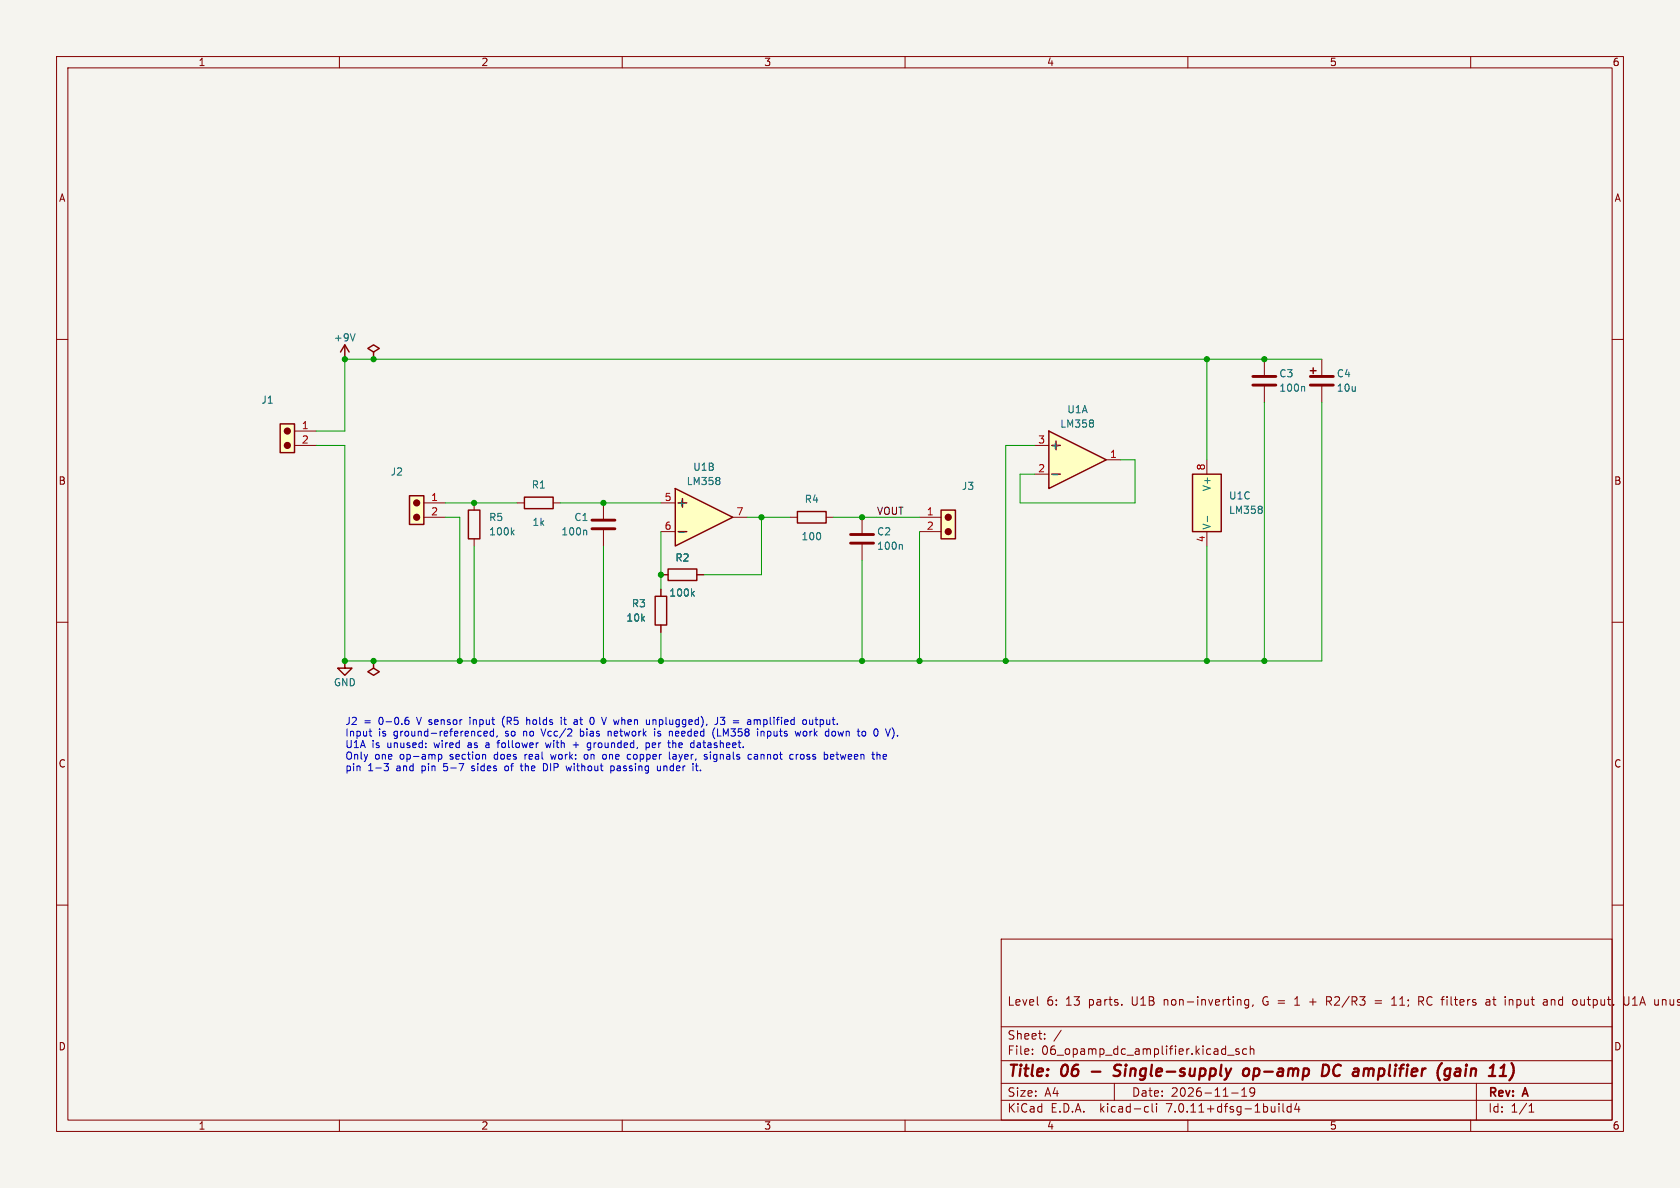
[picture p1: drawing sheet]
(kicad_sch
 (version 20260306)
 (generator "eeschema")
 (generator_version "10.0")
 (paper "A4")
 (title_block
  (title "06 - Single-supply op-amp DC amplifier (gain 11)")
  (date "2026-11-19")
  (rev "A")
  (comment 1 "Level 6: 13 parts. U1B non-inverting, G = 1 + R2/R3 = 11; RC filters at input and output. U1A unused (grounded follower)"))
 (lib_symbols
  (symbol "Basic:Conn_01x02_PinsLeft"
   (pin_names
    (offset 1.016) (hide yes)) (exclude_from_sim no) (in_bom yes) (on_board yes)
   (in_pos_files yes)
   (duplicate_pin_numbers_are_jumpers no)
   (property "Reference" "J" (at 0 0 0) (show_name no) (do_not_autoplace no) (effects (font (size 1.27 1.27))))
   (property "Value" "Conn_01x02_PinsLeft" (at 0 -2.54 0) (show_name no) (do_not_autoplace no) (effects (font (size 1.27 1.27))))
   (property "Footprint" "Connector_PinHeader_2.54mm:PinHeader_1x02_P2.54mm_Vertical" (at 0 0 0) (show_name no) (do_not_autoplace no) (hide yes) (effects (font (size 1.27 1.27))))
   (property "Datasheet" "" (at 0 0 0) (show_name no) (do_not_autoplace no) (hide yes) (effects (font (size 1.27 1.27))))
   (property "Description" "2-pin screw-terminal / header connector" (at 0 0 0) (show_name no) (do_not_autoplace no) (hide yes) (effects (font (size 1.27 1.27))))
   (symbol "Conn_01x02_PinsLeft_0_1"
    (rectangle (start -1.27 -3.81) (end 1.27 1.27) (stroke (width 0.254) (type default)) (fill (type background)))
    (circle (center 0 0) (radius 0.508) (stroke (width 0.254) (type default)) (fill (type outline)))
    (circle (center 0 -2.54) (radius 0.508) (stroke (width 0.254) (type default)) (fill (type outline))))
   (symbol "Conn_01x02_PinsLeft_1_1"
    (pin passive line (at -5.08 0 0) (length 3.81) (name "Pin_1" (effects (font (size 1.27 1.27)))) (number "1" (effects (font (size 1.27 1.27)))))
    (pin passive line (at -5.08 -2.54 0) (length 3.81) (name "Pin_2" (effects (font (size 1.27 1.27)))) (number "2" (effects (font (size 1.27 1.27))))))
   (embedded_fonts no))
  (symbol "Basic:Conn_01x02_PinsRight"
   (pin_names
    (offset 1.016) (hide yes)) (exclude_from_sim no) (in_bom yes) (on_board yes)
   (in_pos_files yes)
   (duplicate_pin_numbers_are_jumpers no)
   (property "Reference" "J" (at 0 0 0) (show_name no) (do_not_autoplace no) (effects (font (size 1.27 1.27))))
   (property "Value" "Conn_01x02_PinsRight" (at 0 -2.54 0) (show_name no) (do_not_autoplace no) (effects (font (size 1.27 1.27))))
   (property "Footprint" "Connector_PinHeader_2.54mm:PinHeader_1x02_P2.54mm_Vertical" (at 0 0 0) (show_name no) (do_not_autoplace no) (hide yes) (effects (font (size 1.27 1.27))))
   (property "Datasheet" "" (at 0 0 0) (show_name no) (do_not_autoplace no) (hide yes) (effects (font (size 1.27 1.27))))
   (property "Description" "2-pin screw-terminal / header connector" (at 0 0 0) (show_name no) (do_not_autoplace no) (hide yes) (effects (font (size 1.27 1.27))))
   (symbol "Conn_01x02_PinsRight_0_1"
    (rectangle (start -1.27 -3.81) (end 1.27 1.27) (stroke (width 0.254) (type default)) (fill (type background)))
    (circle (center 0 0) (radius 0.508) (stroke (width 0.254) (type default)) (fill (type outline)))
    (circle (center 0 -2.54) (radius 0.508) (stroke (width 0.254) (type default)) (fill (type outline))))
   (symbol "Conn_01x02_PinsRight_1_1"
    (pin passive line (at 5.08 0 180) (length 3.81) (name "Pin_1" (effects (font (size 1.27 1.27)))) (number "1" (effects (font (size 1.27 1.27)))))
    (pin passive line (at 5.08 -2.54 180) (length 3.81) (name "Pin_2" (effects (font (size 1.27 1.27)))) (number "2" (effects (font (size 1.27 1.27))))))
   (embedded_fonts no))
  (symbol "Basic:LM358"
   (pin_names
    (offset 0.254)) (exclude_from_sim no) (in_bom yes) (on_board yes)
   (in_pos_files yes)
   (duplicate_pin_numbers_are_jumpers no)
   (property "Reference" "U" (at 0 0 0) (show_name no) (do_not_autoplace no) (effects (font (size 1.27 1.27))))
   (property "Value" "LM358" (at 0 -2.54 0) (show_name no) (do_not_autoplace no) (effects (font (size 1.27 1.27))))
   (property "Footprint" "Package_DIP:DIP-8_W7.62mm" (at 0 0 0) (show_name no) (do_not_autoplace no) (hide yes) (effects (font (size 1.27 1.27))))
   (property "Datasheet" "" (at 0 0 0) (show_name no) (do_not_autoplace no) (hide yes) (effects (font (size 1.27 1.27))))
   (property "Description" "Dual single-supply op-amp, DIP-8" (at 0 0 0) (show_name no) (do_not_autoplace no) (hide yes) (effects (font (size 1.27 1.27))))
   (symbol "LM358_1_1"
    (polyline (pts (xy -5.08 5.08) (xy -5.08 -5.08) (xy 5.08 0) (xy -5.08 5.08)) (stroke (width 0.254) (type default)) (fill (type background)))
    (polyline (pts (xy -4.572 2.54) (xy -3.048 2.54)) (stroke (width 0.254) (type default)) (fill (type none)))
    (polyline (pts (xy -4.572 -2.54) (xy -3.048 -2.54)) (stroke (width 0.254) (type default)) (fill (type none)))
    (polyline (pts (xy -3.81 1.778) (xy -3.81 3.302)) (stroke (width 0.254) (type default)) (fill (type none)))
    (pin output line (at 7.62 0 180) (length 2.54) (name "" (effects (font (size 1.27 1.27)))) (number "1" (effects (font (size 1.27 1.27)))))
    (pin input line (at -7.62 -2.54 0) (length 2.54) (name "-" (effects (font (size 1.27 1.27)))) (number "2" (effects (font (size 1.27 1.27)))))
    (pin input line (at -7.62 2.54 0) (length 2.54) (name "+" (effects (font (size 1.27 1.27)))) (number "3" (effects (font (size 1.27 1.27))))))
   (symbol "LM358_2_1"
    (polyline (pts (xy -5.08 5.08) (xy -5.08 -5.08) (xy 5.08 0) (xy -5.08 5.08)) (stroke (width 0.254) (type default)) (fill (type background)))
    (polyline (pts (xy -4.572 2.54) (xy -3.048 2.54)) (stroke (width 0.254) (type default)) (fill (type none)))
    (polyline (pts (xy -4.572 -2.54) (xy -3.048 -2.54)) (stroke (width 0.254) (type default)) (fill (type none)))
    (polyline (pts (xy -3.81 1.778) (xy -3.81 3.302)) (stroke (width 0.254) (type default)) (fill (type none)))
    (pin input line (at -7.62 2.54 0) (length 2.54) (name "+" (effects (font (size 1.27 1.27)))) (number "5" (effects (font (size 1.27 1.27)))))
    (pin input line (at -7.62 -2.54 0) (length 2.54) (name "-" (effects (font (size 1.27 1.27)))) (number "6" (effects (font (size 1.27 1.27)))))
    (pin output line (at 7.62 0 180) (length 2.54) (name "" (effects (font (size 1.27 1.27)))) (number "7" (effects (font (size 1.27 1.27))))))
   (symbol "LM358_3_1"
    (rectangle (start -2.54 -5.08) (end 2.54 5.08) (stroke (width 0.254) (type default)) (fill (type background)))
    (pin power_in line (at 0 -7.62 90) (length 2.54) (name "V-" (effects (font (size 1.27 1.27)))) (number "4" (effects (font (size 1.27 1.27)))))
    (pin power_in line (at 0 7.62 270) (length 2.54) (name "V+" (effects (font (size 1.27 1.27)))) (number "8" (effects (font (size 1.27 1.27))))))
   (embedded_fonts no))
  (symbol "Device:C"
   (pin_numbers (hide yes))
   (pin_names
    (offset 0.254) (hide yes)) (exclude_from_sim no) (in_bom yes) (on_board yes)
   (in_pos_files yes)
   (duplicate_pin_numbers_are_jumpers no)
   (property "Reference" "C" (at 0 0 0) (show_name no) (do_not_autoplace no) (effects (font (size 1.27 1.27))))
   (property "Value" "C" (at 0 -2.54 0) (show_name no) (do_not_autoplace no) (effects (font (size 1.27 1.27))))
   (property "Footprint" "Capacitor_THT:C_Disc_D5.0mm_W2.5mm_P5.00mm" (at 0 0 0) (show_name no) (do_not_autoplace no) (hide yes) (effects (font (size 1.27 1.27))))
   (property "Datasheet" "" (at 0 0 0) (show_name no) (do_not_autoplace no) (hide yes) (effects (font (size 1.27 1.27))))
   (property "Description" "Unpolarized capacitor" (at 0 0 0) (show_name no) (do_not_autoplace no) (hide yes) (effects (font (size 1.27 1.27))))
   (symbol "C_0_1"
    (polyline (pts (xy -2.032 0.762) (xy 2.032 0.762)) (stroke (width 0.508) (type default)) (fill (type none)))
    (polyline (pts (xy -2.032 -0.762) (xy 2.032 -0.762)) (stroke (width 0.508) (type default)) (fill (type none))))
   (symbol "C_1_1"
    (pin passive line (at 0 3.81 270) (length 3.048) (name "" (effects (font (size 1.27 1.27)))) (number "1" (effects (font (size 1.27 1.27)))))
    (pin passive line (at 0 -3.81 90) (length 3.048) (name "" (effects (font (size 1.27 1.27)))) (number "2" (effects (font (size 1.27 1.27))))))
   (embedded_fonts no))
  (symbol "Device:CP"
   (pin_numbers (hide yes))
   (pin_names
    (offset 0.254) (hide yes)) (exclude_from_sim no) (in_bom yes) (on_board yes)
   (in_pos_files yes)
   (duplicate_pin_numbers_are_jumpers no)
   (property "Reference" "C" (at 0 0 0) (show_name no) (do_not_autoplace no) (effects (font (size 1.27 1.27))))
   (property "Value" "CP" (at 0 -2.54 0) (show_name no) (do_not_autoplace no) (effects (font (size 1.27 1.27))))
   (property "Footprint" "Capacitor_THT:CP_Radial_D5.0mm_P2.00mm" (at 0 0 0) (show_name no) (do_not_autoplace no) (hide yes) (effects (font (size 1.27 1.27))))
   (property "Datasheet" "" (at 0 0 0) (show_name no) (do_not_autoplace no) (hide yes) (effects (font (size 1.27 1.27))))
   (property "Description" "Polarized capacitor" (at 0 0 0) (show_name no) (do_not_autoplace no) (hide yes) (effects (font (size 1.27 1.27))))
   (symbol "CP_0_1"
    (polyline (pts (xy -2.032 1.778) (xy -1.016 1.778)) (stroke (width 0.254) (type default)) (fill (type none)))
    (polyline (pts (xy -2.032 0.762) (xy 2.032 0.762)) (stroke (width 0.508) (type default)) (fill (type none)))
    (polyline (pts (xy -2.032 -0.762) (xy 2.032 -0.762)) (stroke (width 0.508) (type default)) (fill (type none)))
    (polyline (pts (xy -1.524 1.27) (xy -1.524 2.286)) (stroke (width 0.254) (type default)) (fill (type none))))
   (symbol "CP_1_1"
    (pin passive line (at 0 3.81 270) (length 3.048) (name "+" (effects (font (size 1.27 1.27)))) (number "1" (effects (font (size 1.27 1.27)))))
    (pin passive line (at 0 -3.81 90) (length 3.048) (name "-" (effects (font (size 1.27 1.27)))) (number "2" (effects (font (size 1.27 1.27))))))
   (embedded_fonts no))
  (symbol "Device:R"
   (pin_numbers (hide yes))
   (pin_names
    (offset 0)) (exclude_from_sim no) (in_bom yes) (on_board yes)
   (in_pos_files yes)
   (duplicate_pin_numbers_are_jumpers no)
   (property "Reference" "R" (at 0 0 0) (show_name no) (do_not_autoplace no) (effects (font (size 1.27 1.27))))
   (property "Value" "R" (at 0 -2.54 0) (show_name no) (do_not_autoplace no) (effects (font (size 1.27 1.27))))
   (property "Footprint" "Resistor_THT:R_Axial_DIN0207_L6.3mm_D2.5mm_P10.16mm_Horizontal" (at 0 0 0) (show_name no) (do_not_autoplace no) (hide yes) (effects (font (size 1.27 1.27))))
   (property "Datasheet" "" (at 0 0 0) (show_name no) (do_not_autoplace no) (hide yes) (effects (font (size 1.27 1.27))))
   (property "Description" "Resistor" (at 0 0 0) (show_name no) (do_not_autoplace no) (hide yes) (effects (font (size 1.27 1.27))))
   (symbol "R_0_1"
    (rectangle (start -1.016 -2.54) (end 1.016 2.54) (stroke (width 0.254) (type default)) (fill (type none))))
   (symbol "R_1_1"
    (pin passive line (at 0 3.81 270) (length 1.27) (name "" (effects (font (size 1.27 1.27)))) (number "1" (effects (font (size 1.27 1.27)))))
    (pin passive line (at 0 -3.81 90) (length 1.27) (name "" (effects (font (size 1.27 1.27)))) (number "2" (effects (font (size 1.27 1.27))))))
   (embedded_fonts no))
  (symbol "power:+9V"
   (power global)
   (pin_numbers (hide yes))
   (pin_names
    (offset 0) (hide yes)) (exclude_from_sim no) (in_bom yes) (on_board yes)
   (in_pos_files yes)
   (duplicate_pin_numbers_are_jumpers no)
   (property "Reference" "#PWR" (at 0 0 0) (show_name no) (do_not_autoplace no) (hide yes) (effects (font (size 1.27 1.27))))
   (property "Value" "+9V" (at 0 -2.54 0) (show_name no) (do_not_autoplace no) (effects (font (size 1.27 1.27))))
   (property "Footprint" "" (at 0 0 0) (show_name no) (do_not_autoplace no) (hide yes) (effects (font (size 1.27 1.27))))
   (property "Datasheet" "" (at 0 0 0) (show_name no) (do_not_autoplace no) (hide yes) (effects (font (size 1.27 1.27))))
   (property "Description" "Power symbol: net +9V" (at 0 0 0) (show_name no) (do_not_autoplace no) (hide yes) (effects (font (size 1.27 1.27))))
   (symbol "+9V_0_1"
    (polyline (pts (xy -0.762 1.27) (xy 0 2.54) (xy 0.762 1.27)) (stroke (width 0.254) (type default)) (fill (type none)))
    (polyline (pts (xy 0 0) (xy 0 2.54)) (stroke (width 0.254) (type default)) (fill (type none))))
   (symbol "+9V_1_1"
    (pin power_in line (at 0 0 90) (length 0) (name "" (effects (font (size 1.27 1.27)))) (number "1" (effects (font (size 1.27 1.27))))))
   (embedded_fonts no))
  (symbol "power:GND"
   (power global)
   (pin_numbers (hide yes))
   (pin_names
    (offset 0) (hide yes)) (exclude_from_sim no) (in_bom yes) (on_board yes)
   (in_pos_files yes)
   (duplicate_pin_numbers_are_jumpers no)
   (property "Reference" "#PWR" (at 0 0 0) (show_name no) (do_not_autoplace no) (hide yes) (effects (font (size 1.27 1.27))))
   (property "Value" "GND" (at 0 -2.54 0) (show_name no) (do_not_autoplace no) (effects (font (size 1.27 1.27))))
   (property "Footprint" "" (at 0 0 0) (show_name no) (do_not_autoplace no) (hide yes) (effects (font (size 1.27 1.27))))
   (property "Datasheet" "" (at 0 0 0) (show_name no) (do_not_autoplace no) (hide yes) (effects (font (size 1.27 1.27))))
   (property "Description" "Power symbol: net GND" (at 0 0 0) (show_name no) (do_not_autoplace no) (hide yes) (effects (font (size 1.27 1.27))))
   (symbol "GND_0_1"
    (polyline (pts (xy 0 0) (xy 0 -1.27) (xy 1.27 -1.27) (xy 0 -2.54) (xy -1.27 -1.27) (xy 0 -1.27)) (stroke (width 0.254) (type default)) (fill (type none))))
   (symbol "GND_1_1"
    (pin power_in line (at 0 0 270) (length 0) (name "" (effects (font (size 1.27 1.27)))) (number "1" (effects (font (size 1.27 1.27))))))
   (embedded_fonts no))
  (symbol "power:PWR_FLAG"
   (power global)
   (pin_numbers (hide yes))
   (pin_names
    (offset 0) (hide yes)) (exclude_from_sim no) (in_bom yes) (on_board yes)
   (in_pos_files yes)
   (duplicate_pin_numbers_are_jumpers no)
   (property "Reference" "#FLG" (at 0 0 0) (show_name no) (do_not_autoplace no) (hide yes) (effects (font (size 1.27 1.27))))
   (property "Value" "PWR_FLAG" (at 0 -2.54 0) (show_name no) (do_not_autoplace no) (effects (font (size 1.27 1.27))))
   (property "Footprint" "" (at 0 0 0) (show_name no) (do_not_autoplace no) (hide yes) (effects (font (size 1.27 1.27))))
   (property "Datasheet" "" (at 0 0 0) (show_name no) (do_not_autoplace no) (hide yes) (effects (font (size 1.27 1.27))))
   (property "Description" "Power flag: marks a net as driven" (at 0 0 0) (show_name no) (do_not_autoplace no) (hide yes) (effects (font (size 1.27 1.27))))
   (symbol "PWR_FLAG_0_1"
    (polyline (pts (xy 0 0) (xy 0 1.27) (xy -1.016 1.905) (xy 0 2.54) (xy 1.016 1.905) (xy 0 1.27)) (stroke (width 0.254) (type default)) (fill (type none))))
   (symbol "PWR_FLAG_1_1"
    (pin power_out line (at 0 0 90) (length 0) (name "" (effects (font (size 1.27 1.27)))) (number "1" (effects (font (size 1.27 1.27))))))
   (embedded_fonts no)))
 (text "J2 = 0-0.6 V sensor input (R5 holds it at 0 V when unplugged), J3 = amplified output.\nInput is ground-referenced, so no Vcc/2 bias network is needed (LM358 inputs work down to 0 V).\nU1A is unused: wired as a follower with + grounded, per the datasheet.\nOnly one op-amp section does real work: on one copper layer, signals cannot cross between the\npin 1-3 and pin 5-7 sides of the DIP without passing under it."
  (exclude_from_sim no)
  (at 60.96 127 0)
  (effects (font (size 1.27 1.27)) (justify left top)))
 (junction
  (at 213.36 116.84)
  (diameter 0)
  (color 0 0 0 0))
 (junction
  (at 134.62 91.44)
  (diameter 0)
  (color 0 0 0 0))
 (junction
  (at 213.36 63.5)
  (diameter 0)
  (color 0 0 0 0))
 (junction
  (at 60.96 116.84)
  (diameter 0)
  (color 0 0 0 0))
 (junction
  (at 66.04 116.84)
  (diameter 0)
  (color 0 0 0 0))
 (junction
  (at 81.28 116.84)
  (diameter 0)
  (color 0 0 0 0))
 (junction
  (at 60.96 63.5)
  (diameter 0)
  (color 0 0 0 0))
 (junction
  (at 83.82 88.9)
  (diameter 0)
  (color 0 0 0 0))
 (junction
  (at 152.4 91.44)
  (diameter 0)
  (color 0 0 0 0))
 (junction
  (at 66.04 63.5)
  (diameter 0)
  (color 0 0 0 0))
 (junction
  (at 116.84 116.84)
  (diameter 0)
  (color 0 0 0 0))
 (junction
  (at 106.68 88.9)
  (diameter 0)
  (color 0 0 0 0))
 (junction
  (at 162.56 116.84)
  (diameter 0)
  (color 0 0 0 0))
 (junction
  (at 152.4 116.84)
  (diameter 0)
  (color 0 0 0 0))
 (junction
  (at 177.8 116.84)
  (diameter 0)
  (color 0 0 0 0))
 (junction
  (at 223.52 116.84)
  (diameter 0)
  (color 0 0 0 0))
 (junction
  (at 223.52 63.5)
  (diameter 0)
  (color 0 0 0 0))
 (junction
  (at 83.82 116.84)
  (diameter 0)
  (color 0 0 0 0))
 (junction
  (at 116.84 101.6)
  (diameter 0)
  (color 0 0 0 0))
 (junction
  (at 106.68 116.84)
  (diameter 0)
  (color 0 0 0 0))
 (wire
  (pts (xy 152.4 99.06) (xy 152.4 116.84))
  (stroke (width 0) (type default)))
 (wire
  (pts (xy 124.46 101.6) (xy 134.62 101.6))
  (stroke (width 0) (type default)))
 (wire
  (pts (xy 213.36 116.84) (xy 223.52 116.84))
  (stroke (width 0) (type default)))
 (wire
  (pts (xy 152.4 91.44) (xy 162.56 91.44))
  (stroke (width 0) (type default)))
 (wire
  (pts (xy 177.8 78.74) (xy 177.8 116.84))
  (stroke (width 0) (type default)))
 (wire
  (pts (xy 78.74 91.44) (xy 81.28 91.44))
  (stroke (width 0) (type default)))
 (wire
  (pts (xy 55.88 76.2) (xy 60.96 76.2))
  (stroke (width 0) (type default)))
 (wire
  (pts (xy 81.28 116.84) (xy 83.82 116.84))
  (stroke (width 0) (type default)))
 (wire
  (pts (xy 116.84 111.76) (xy 116.84 116.84))
  (stroke (width 0) (type default)))
 (wire
  (pts (xy 200.66 81.28) (xy 200.66 88.9))
  (stroke (width 0) (type default)))
 (wire
  (pts (xy 116.84 116.84) (xy 152.4 116.84))
  (stroke (width 0) (type default)))
 (wire
  (pts (xy 162.56 116.84) (xy 177.8 116.84))
  (stroke (width 0) (type default)))
 (wire
  (pts (xy 223.52 71.12) (xy 223.52 116.84))
  (stroke (width 0) (type default)))
 (wire
  (pts (xy 162.56 93.98) (xy 162.56 116.84))
  (stroke (width 0) (type default)))
 (wire
  (pts (xy 116.84 93.98) (xy 116.84 101.6))
  (stroke (width 0) (type default)))
 (wire
  (pts (xy 106.68 88.9) (xy 116.84 88.9))
  (stroke (width 0) (type default)))
 (wire
  (pts (xy 83.82 116.84) (xy 106.68 116.84))
  (stroke (width 0) (type default)))
 (wire
  (pts (xy 213.36 96.52) (xy 213.36 116.84))
  (stroke (width 0) (type default)))
 (wire
  (pts (xy 78.74 88.9) (xy 83.82 88.9))
  (stroke (width 0) (type default)))
 (wire
  (pts (xy 213.36 81.28) (xy 213.36 63.5))
  (stroke (width 0) (type default)))
 (wire
  (pts (xy 213.36 63.5) (xy 223.52 63.5))
  (stroke (width 0) (type default)))
 (wire
  (pts (xy 55.88 78.74) (xy 60.96 78.74))
  (stroke (width 0) (type default)))
 (wire
  (pts (xy 134.62 101.6) (xy 134.62 91.44))
  (stroke (width 0) (type default)))
 (wire
  (pts (xy 177.8 116.84) (xy 213.36 116.84))
  (stroke (width 0) (type default)))
 (wire
  (pts (xy 233.68 71.12) (xy 233.68 116.84))
  (stroke (width 0) (type default)))
 (wire
  (pts (xy 66.04 63.5) (xy 213.36 63.5))
  (stroke (width 0) (type default)))
 (wire
  (pts (xy 81.28 91.44) (xy 81.28 116.84))
  (stroke (width 0) (type default)))
 (wire
  (pts (xy 83.82 96.52) (xy 83.82 116.84))
  (stroke (width 0) (type default)))
 (wire
  (pts (xy 182.88 78.74) (xy 177.8 78.74))
  (stroke (width 0) (type default)))
 (wire
  (pts (xy 198.12 81.28) (xy 200.66 81.28))
  (stroke (width 0) (type default)))
 (wire
  (pts (xy 152.4 116.84) (xy 162.56 116.84))
  (stroke (width 0) (type default)))
 (wire
  (pts (xy 106.68 116.84) (xy 116.84 116.84))
  (stroke (width 0) (type default)))
 (wire
  (pts (xy 60.96 78.74) (xy 60.96 116.84))
  (stroke (width 0) (type default)))
 (wire
  (pts (xy 116.84 101.6) (xy 116.84 104.14))
  (stroke (width 0) (type default)))
 (wire
  (pts (xy 66.04 116.84) (xy 81.28 116.84))
  (stroke (width 0) (type default)))
 (wire
  (pts (xy 200.66 88.9) (xy 180.34 88.9))
  (stroke (width 0) (type default)))
 (wire
  (pts (xy 223.52 63.5) (xy 233.68 63.5))
  (stroke (width 0) (type default)))
 (wire
  (pts (xy 180.34 88.9) (xy 180.34 83.82))
  (stroke (width 0) (type default)))
 (wire
  (pts (xy 132.08 91.44) (xy 134.62 91.44))
  (stroke (width 0) (type default)))
 (wire
  (pts (xy 180.34 83.82) (xy 182.88 83.82))
  (stroke (width 0) (type default)))
 (wire
  (pts (xy 147.32 91.44) (xy 152.4 91.44))
  (stroke (width 0) (type default)))
 (wire
  (pts (xy 60.96 76.2) (xy 60.96 63.5))
  (stroke (width 0) (type default)))
 (wire
  (pts (xy 134.62 91.44) (xy 139.7 91.44))
  (stroke (width 0) (type default)))
 (wire
  (pts (xy 99.06 88.9) (xy 106.68 88.9))
  (stroke (width 0) (type default)))
 (wire
  (pts (xy 83.82 88.9) (xy 91.44 88.9))
  (stroke (width 0) (type default)))
 (wire
  (pts (xy 223.52 116.84) (xy 233.68 116.84))
  (stroke (width 0) (type default)))
 (wire
  (pts (xy 60.96 63.5) (xy 66.04 63.5))
  (stroke (width 0) (type default)))
 (wire
  (pts (xy 106.68 96.52) (xy 106.68 116.84))
  (stroke (width 0) (type default)))
 (wire
  (pts (xy 60.96 116.84) (xy 66.04 116.84))
  (stroke (width 0) (type default)))
 (label "VOUT"
  (at 154.94 91.44 0)
  (effects (font (size 1.27 1.27)) (justify left bottom)))
 (symbol
  (lib_id "power:+9V")
  (at 60.96 63.5 0)
  (unit 1)
  (body_style 1)
  (exclude_from_sim no)
  (in_bom yes)
  (on_board yes)
  (in_pos_files yes)
  (dnp no)
  (property "Reference" "#PWR01" (at 60.96 63.5 0) (hide yes) (show_name no) (do_not_autoplace no) (effects (font (size 1.27 1.27)) (justify left)))
  (property "Value" "+9V" (at 60.96 59.69 0) (show_name no) (do_not_autoplace no) (effects (font (size 1.27 1.27))))
  (property "Footprint" "" (at 60.96 63.5 0) (hide yes) (show_name no) (do_not_autoplace no) (effects (font (size 1.27 1.27))))
  (property "Datasheet" "" (at 60.96 63.5 0) (hide yes) (show_name no) (do_not_autoplace no) (effects (font (size 1.27 1.27))))
  (property "Description" "Power symbol: net +9V" (at 60.96 63.5 0) (hide yes) (show_name no) (do_not_autoplace no) (effects (font (size 1.27 1.27))))
  (pin "1"))
 (symbol
  (lib_id "Device:C")
  (at 106.68 92.71 0)
  (unit 1)
  (body_style 1)
  (exclude_from_sim no)
  (in_bom yes)
  (on_board yes)
  (in_pos_files yes)
  (dnp no)
  (property "Reference" "C1" (at 104.14 91.44 0) (show_name no) (do_not_autoplace no) (effects (font (size 1.27 1.27)) (justify right)))
  (property "Value" "100n" (at 104.14 93.98 0) (show_name no) (do_not_autoplace no) (effects (font (size 1.27 1.27)) (justify right)))
  (property "Footprint" "Capacitor_THT:C_Disc_D5.0mm_W2.5mm_P5.00mm" (at 106.68 92.71 0) (hide yes) (show_name no) (do_not_autoplace no) (effects (font (size 1.27 1.27))))
  (property "Datasheet" "" (at 106.68 92.71 0) (hide yes) (show_name no) (do_not_autoplace no) (effects (font (size 1.27 1.27))))
  (property "Description" "Unpolarized capacitor" (at 106.68 92.71 0) (hide yes) (show_name no) (do_not_autoplace no) (effects (font (size 1.27 1.27))))
  (pin "1")
  (pin "2"))
 (symbol
  (lib_id "Device:R")
  (at 120.65 101.6 90)
  (unit 1)
  (body_style 1)
  (exclude_from_sim no)
  (in_bom yes)
  (on_board yes)
  (in_pos_files yes)
  (dnp no)
  (property "Reference" "R2" (at 120.65 98.6 90) (show_name no) (do_not_autoplace no) (effects (font (size 1.27 1.27))))
  (property "Value" "100k" (at 120.65 104.8 90) (show_name no) (do_not_autoplace no) (effects (font (size 1.27 1.27))))
  (property "Footprint" "Resistor_THT:R_Axial_DIN0207_L6.3mm_D2.5mm_P10.16mm_Horizontal" (at 120.65 101.6 90) (hide yes) (show_name no) (do_not_autoplace no) (effects (font (size 1.27 1.27))))
  (property "Datasheet" "" (at 120.65 101.6 90) (hide yes) (show_name no) (do_not_autoplace no) (effects (font (size 1.27 1.27))))
  (property "Description" "Resistor" (at 120.65 101.6 90) (hide yes) (show_name no) (do_not_autoplace no) (effects (font (size 1.27 1.27))))
  (pin "1")
  (pin "2"))
 (symbol
  (lib_id "Device:R")
  (at 116.84 107.95 0)
  (unit 1)
  (body_style 1)
  (exclude_from_sim no)
  (in_bom yes)
  (on_board yes)
  (in_pos_files yes)
  (dnp no)
  (property "Reference" "R3" (at 114.3 106.68 0) (show_name no) (do_not_autoplace no) (effects (font (size 1.27 1.27)) (justify right)))
  (property "Value" "10k" (at 114.3 109.22 0) (show_name no) (do_not_autoplace no) (effects (font (size 1.27 1.27)) (justify right)))
  (property "Footprint" "Resistor_THT:R_Axial_DIN0207_L6.3mm_D2.5mm_P10.16mm_Horizontal" (at 116.84 107.95 0) (hide yes) (show_name no) (do_not_autoplace no) (effects (font (size 1.27 1.27))))
  (property "Datasheet" "" (at 116.84 107.95 0) (hide yes) (show_name no) (do_not_autoplace no) (effects (font (size 1.27 1.27))))
  (property "Description" "Resistor" (at 116.84 107.95 0) (hide yes) (show_name no) (do_not_autoplace no) (effects (font (size 1.27 1.27))))
  (pin "1")
  (pin "2"))
 (symbol
  (lib_id "Basic:LM358")
  (at 124.46 91.44 0)
  (unit 2)
  (body_style 1)
  (exclude_from_sim no)
  (in_bom yes)
  (on_board yes)
  (in_pos_files yes)
  (dnp no)
  (property "Reference" "U1" (at 124.46 82.55 0) (show_name no) (do_not_autoplace no) (effects (font (size 1.27 1.27))))
  (property "Value" "LM358" (at 124.46 85.09 0) (show_name no) (do_not_autoplace no) (effects (font (size 1.27 1.27))))
  (property "Footprint" "Package_DIP:DIP-8_W7.62mm" (at 124.46 91.44 0) (hide yes) (show_name no) (do_not_autoplace no) (effects (font (size 1.27 1.27))))
  (property "Datasheet" "" (at 124.46 91.44 0) (hide yes) (show_name no) (do_not_autoplace no) (effects (font (size 1.27 1.27))))
  (property "Description" "Dual single-supply op-amp, DIP-8" (at 124.46 91.44 0) (hide yes) (show_name no) (do_not_autoplace no) (effects (font (size 1.27 1.27))))
  (pin "5")
  (pin "6")
  (pin "7")
  (pin "1")
  (pin "4")
  (pin "8")
  (pin "2")
  (pin "3"))
 (symbol
  (lib_id "Basic:Conn_01x02_PinsRight")
  (at 50.8 76.2 0)
  (unit 1)
  (body_style 1)
  (exclude_from_sim no)
  (in_bom yes)
  (on_board yes)
  (in_pos_files yes)
  (dnp no)
  (property "Reference" "J1" (at 47.3 70.7 0) (show_name no) (do_not_autoplace no) (effects (font (size 1.27 1.27))))
  (property "Value" "" (at 50.8 76.2 0) (hide yes) (show_name no) (do_not_autoplace no) (effects (font (size 1.27 1.27)) (justify left)))
  (property "Footprint" "Connector_PinHeader_2.54mm:PinHeader_1x02_P2.54mm_Vertical" (at 50.8 76.2 0) (hide yes) (show_name no) (do_not_autoplace no) (effects (font (size 1.27 1.27))))
  (property "Datasheet" "" (at 50.8 76.2 0) (hide yes) (show_name no) (do_not_autoplace no) (effects (font (size 1.27 1.27))))
  (property "Description" "2-pin screw-terminal / header connector" (at 50.8 76.2 0) (hide yes) (show_name no) (do_not_autoplace no) (effects (font (size 1.27 1.27))))
  (pin "1")
  (pin "2"))
 (symbol
  (lib_id "power:GND")
  (at 60.96 116.84 0)
  (unit 1)
  (body_style 1)
  (exclude_from_sim no)
  (in_bom yes)
  (on_board yes)
  (in_pos_files yes)
  (dnp no)
  (property "Reference" "#PWR02" (at 60.96 116.84 0) (hide yes) (show_name no) (do_not_autoplace no) (effects (font (size 1.27 1.27)) (justify left)))
  (property "Value" "GND" (at 60.96 120.65 0) (show_name no) (do_not_autoplace no) (effects (font (size 1.27 1.27))))
  (property "Footprint" "" (at 60.96 116.84 0) (hide yes) (show_name no) (do_not_autoplace no) (effects (font (size 1.27 1.27))))
  (property "Datasheet" "" (at 60.96 116.84 0) (hide yes) (show_name no) (do_not_autoplace no) (effects (font (size 1.27 1.27))))
  (property "Description" "Power symbol: net GND" (at 60.96 116.84 0) (hide yes) (show_name no) (do_not_autoplace no) (effects (font (size 1.27 1.27))))
  (pin "1"))
 (symbol
  (lib_id "Device:R")
  (at 143.51 91.44 90)
  (unit 1)
  (body_style 1)
  (exclude_from_sim no)
  (in_bom yes)
  (on_board yes)
  (in_pos_files yes)
  (dnp no)
  (property "Reference" "R4" (at 143.51 88.24 90) (show_name no) (do_not_autoplace no) (effects (font (size 1.27 1.27))))
  (property "Value" "100" (at 143.51 94.84 90) (show_name no) (do_not_autoplace no) (effects (font (size 1.27 1.27))))
  (property "Footprint" "Resistor_THT:R_Axial_DIN0207_L6.3mm_D2.5mm_P10.16mm_Horizontal" (at 143.51 91.44 90) (hide yes) (show_name no) (do_not_autoplace no) (effects (font (size 1.27 1.27))))
  (property "Datasheet" "" (at 143.51 91.44 90) (hide yes) (show_name no) (do_not_autoplace no) (effects (font (size 1.27 1.27))))
  (property "Description" "Resistor" (at 143.51 91.44 90) (hide yes) (show_name no) (do_not_autoplace no) (effects (font (size 1.27 1.27))))
  (pin "1")
  (pin "2"))
 (symbol
  (lib_id "Device:C")
  (at 152.4 95.25 0)
  (unit 1)
  (body_style 1)
  (exclude_from_sim no)
  (in_bom yes)
  (on_board yes)
  (in_pos_files yes)
  (dnp no)
  (property "Reference" "C2" (at 154.94 93.98 0) (show_name no) (do_not_autoplace no) (effects (font (size 1.27 1.27)) (justify left)))
  (property "Value" "100n" (at 154.94 96.52 0) (show_name no) (do_not_autoplace no) (effects (font (size 1.27 1.27)) (justify left)))
  (property "Footprint" "Capacitor_THT:C_Disc_D5.0mm_W2.5mm_P5.00mm" (at 152.4 95.25 0) (hide yes) (show_name no) (do_not_autoplace no) (effects (font (size 1.27 1.27))))
  (property "Datasheet" "" (at 152.4 95.25 0) (hide yes) (show_name no) (do_not_autoplace no) (effects (font (size 1.27 1.27))))
  (property "Description" "Unpolarized capacitor" (at 152.4 95.25 0) (hide yes) (show_name no) (do_not_autoplace no) (effects (font (size 1.27 1.27))))
  (pin "1")
  (pin "2"))
 (symbol
  (lib_id "Basic:LM358")
  (at 190.5 81.28 0)
  (unit 1)
  (body_style 1)
  (exclude_from_sim no)
  (in_bom yes)
  (on_board yes)
  (in_pos_files yes)
  (dnp no)
  (property "Reference" "U1" (at 190.5 72.39 0) (show_name no) (do_not_autoplace no) (effects (font (size 1.27 1.27))))
  (property "Value" "LM358" (at 190.5 74.93 0) (show_name no) (do_not_autoplace no) (effects (font (size 1.27 1.27))))
  (property "Footprint" "Package_DIP:DIP-8_W7.62mm" (at 190.5 81.28 0) (hide yes) (show_name no) (do_not_autoplace no) (effects (font (size 1.27 1.27))))
  (property "Datasheet" "" (at 190.5 81.28 0) (hide yes) (show_name no) (do_not_autoplace no) (effects (font (size 1.27 1.27))))
  (property "Description" "Dual single-supply op-amp, DIP-8" (at 190.5 81.28 0) (hide yes) (show_name no) (do_not_autoplace no) (effects (font (size 1.27 1.27))))
  (pin "3")
  (pin "2")
  (pin "1")
  (pin "7")
  (pin "8")
  (pin "5")
  (pin "4")
  (pin "6"))
 (symbol
  (lib_id "power:PWR_FLAG")
  (at 66.04 63.5 0)
  (unit 1)
  (body_style 1)
  (exclude_from_sim no)
  (in_bom yes)
  (on_board yes)
  (in_pos_files yes)
  (dnp no)
  (property "Reference" "#FLG01" (at 66.04 63.5 0) (hide yes) (show_name no) (do_not_autoplace no) (effects (font (size 1.27 1.27)) (justify left)))
  (property "Value" "PWR_FLAG" (at 66.04 59.69 0) (hide yes) (show_name no) (do_not_autoplace no) (effects (font (size 1.27 1.27))))
  (property "Footprint" "" (at 66.04 63.5 0) (hide yes) (show_name no) (do_not_autoplace no) (effects (font (size 1.27 1.27))))
  (property "Datasheet" "" (at 66.04 63.5 0) (hide yes) (show_name no) (do_not_autoplace no) (effects (font (size 1.27 1.27))))
  (property "Description" "Power flag: marks a net as driven" (at 66.04 63.5 0) (hide yes) (show_name no) (do_not_autoplace no) (effects (font (size 1.27 1.27))))
  (pin "1"))
 (symbol
  (lib_id "Device:C")
  (at 223.52 67.31 0)
  (unit 1)
  (body_style 1)
  (exclude_from_sim no)
  (in_bom yes)
  (on_board yes)
  (in_pos_files yes)
  (dnp no)
  (property "Reference" "C3" (at 226.06 66.04 0) (show_name no) (do_not_autoplace no) (effects (font (size 1.27 1.27)) (justify left)))
  (property "Value" "100n" (at 226.06 68.58 0) (show_name no) (do_not_autoplace no) (effects (font (size 1.27 1.27)) (justify left)))
  (property "Footprint" "Capacitor_THT:C_Disc_D5.0mm_W2.5mm_P5.00mm" (at 223.52 67.31 0) (hide yes) (show_name no) (do_not_autoplace no) (effects (font (size 1.27 1.27))))
  (property "Datasheet" "" (at 223.52 67.31 0) (hide yes) (show_name no) (do_not_autoplace no) (effects (font (size 1.27 1.27))))
  (property "Description" "Unpolarized capacitor" (at 223.52 67.31 0) (hide yes) (show_name no) (do_not_autoplace no) (effects (font (size 1.27 1.27))))
  (pin "1")
  (pin "2"))
 (symbol
  (lib_id "Device:CP")
  (at 233.68 67.31 0)
  (unit 1)
  (body_style 1)
  (exclude_from_sim no)
  (in_bom yes)
  (on_board yes)
  (in_pos_files yes)
  (dnp no)
  (property "Reference" "C4" (at 236.22 66.04 0) (show_name no) (do_not_autoplace no) (effects (font (size 1.27 1.27)) (justify left)))
  (property "Value" "10u" (at 236.22 68.58 0) (show_name no) (do_not_autoplace no) (effects (font (size 1.27 1.27)) (justify left)))
  (property "Footprint" "Capacitor_THT:CP_Radial_D5.0mm_P2.00mm" (at 233.68 67.31 0) (hide yes) (show_name no) (do_not_autoplace no) (effects (font (size 1.27 1.27))))
  (property "Datasheet" "" (at 233.68 67.31 0) (hide yes) (show_name no) (do_not_autoplace no) (effects (font (size 1.27 1.27))))
  (property "Description" "Polarized capacitor" (at 233.68 67.31 0) (hide yes) (show_name no) (do_not_autoplace no) (effects (font (size 1.27 1.27))))
  (pin "1")
  (pin "2"))
 (symbol
  (lib_id "Device:R")
  (at 83.82 92.71 0)
  (unit 1)
  (body_style 1)
  (exclude_from_sim no)
  (in_bom yes)
  (on_board yes)
  (in_pos_files yes)
  (dnp no)
  (property "Reference" "R5" (at 86.36 91.44 0) (show_name no) (do_not_autoplace no) (effects (font (size 1.27 1.27)) (justify left)))
  (property "Value" "100k" (at 86.36 93.98 0) (show_name no) (do_not_autoplace no) (effects (font (size 1.27 1.27)) (justify left)))
  (property "Footprint" "Resistor_THT:R_Axial_DIN0207_L6.3mm_D2.5mm_P10.16mm_Horizontal" (at 83.82 92.71 0) (hide yes) (show_name no) (do_not_autoplace no) (effects (font (size 1.27 1.27))))
  (property "Datasheet" "" (at 83.82 92.71 0) (hide yes) (show_name no) (do_not_autoplace no) (effects (font (size 1.27 1.27))))
  (property "Description" "Resistor" (at 83.82 92.71 0) (hide yes) (show_name no) (do_not_autoplace no) (effects (font (size 1.27 1.27))))
  (pin "1")
  (pin "2"))
 (symbol
  (lib_id "power:PWR_FLAG")
  (at 66.04 116.84 180)
  (unit 1)
  (body_style 1)
  (exclude_from_sim no)
  (in_bom yes)
  (on_board yes)
  (in_pos_files yes)
  (dnp no)
  (property "Reference" "#FLG02" (at 66.04 116.84 0) (hide yes) (show_name no) (do_not_autoplace no) (effects (font (size 1.27 1.27)) (justify right)))
  (property "Value" "PWR_FLAG" (at 66.04 120.65 0) (hide yes) (show_name no) (do_not_autoplace no) (effects (font (size 1.27 1.27))))
  (property "Footprint" "" (at 66.04 116.84 0) (hide yes) (show_name no) (do_not_autoplace no) (effects (font (size 1.27 1.27))))
  (property "Datasheet" "" (at 66.04 116.84 0) (hide yes) (show_name no) (do_not_autoplace no) (effects (font (size 1.27 1.27))))
  (property "Description" "Power flag: marks a net as driven" (at 66.04 116.84 0) (hide yes) (show_name no) (do_not_autoplace no) (effects (font (size 1.27 1.27))))
  (pin "1"))
 (symbol
  (lib_id "Basic:LM358")
  (at 213.36 88.9 0)
  (unit 3)
  (body_style 1)
  (exclude_from_sim no)
  (in_bom yes)
  (on_board yes)
  (in_pos_files yes)
  (dnp no)
  (property "Reference" "U1" (at 217.17 87.63 0) (show_name no) (do_not_autoplace no) (effects (font (size 1.27 1.27)) (justify left)))
  (property "Value" "LM358" (at 217.17 90.17 0) (show_name no) (do_not_autoplace no) (effects (font (size 1.27 1.27)) (justify left)))
  (property "Footprint" "Package_DIP:DIP-8_W7.62mm" (at 213.36 88.9 0) (hide yes) (show_name no) (do_not_autoplace no) (effects (font (size 1.27 1.27))))
  (property "Datasheet" "" (at 213.36 88.9 0) (hide yes) (show_name no) (do_not_autoplace no) (effects (font (size 1.27 1.27))))
  (property "Description" "Dual single-supply op-amp, DIP-8" (at 213.36 88.9 0) (hide yes) (show_name no) (do_not_autoplace no) (effects (font (size 1.27 1.27))))
  (pin "8")
  (pin "4")
  (pin "1")
  (pin "2")
  (pin "3")
  (pin "6")
  (pin "5")
  (pin "7"))
 (symbol
  (lib_id "Basic:Conn_01x02_PinsRight")
  (at 73.66 88.9 0)
  (unit 1)
  (body_style 1)
  (exclude_from_sim no)
  (in_bom yes)
  (on_board yes)
  (in_pos_files yes)
  (dnp no)
  (property "Reference" "J2" (at 70.16 83.4 0) (show_name no) (do_not_autoplace no) (effects (font (size 1.27 1.27))))
  (property "Value" "" (at 73.66 88.9 0) (hide yes) (show_name no) (do_not_autoplace no) (effects (font (size 1.27 1.27)) (justify left)))
  (property "Footprint" "Connector_PinHeader_2.54mm:PinHeader_1x02_P2.54mm_Vertical" (at 73.66 88.9 0) (hide yes) (show_name no) (do_not_autoplace no) (effects (font (size 1.27 1.27))))
  (property "Datasheet" "" (at 73.66 88.9 0) (hide yes) (show_name no) (do_not_autoplace no) (effects (font (size 1.27 1.27))))
  (property "Description" "2-pin screw-terminal / header connector" (at 73.66 88.9 0) (hide yes) (show_name no) (do_not_autoplace no) (effects (font (size 1.27 1.27))))
  (pin "1")
  (pin "2"))
 (symbol
  (lib_id "Basic:Conn_01x02_PinsLeft")
  (at 167.64 91.44 0)
  (unit 1)
  (body_style 1)
  (exclude_from_sim no)
  (in_bom yes)
  (on_board yes)
  (in_pos_files yes)
  (dnp no)
  (property "Reference" "J3" (at 171.14 85.94 0) (show_name no) (do_not_autoplace no) (effects (font (size 1.27 1.27))))
  (property "Value" "" (at 167.64 91.44 0) (hide yes) (show_name no) (do_not_autoplace no) (effects (font (size 1.27 1.27)) (justify left)))
  (property "Footprint" "Connector_PinHeader_2.54mm:PinHeader_1x02_P2.54mm_Vertical" (at 167.64 91.44 0) (hide yes) (show_name no) (do_not_autoplace no) (effects (font (size 1.27 1.27))))
  (property "Datasheet" "" (at 167.64 91.44 0) (hide yes) (show_name no) (do_not_autoplace no) (effects (font (size 1.27 1.27))))
  (property "Description" "2-pin screw-terminal / header connector" (at 167.64 91.44 0) (hide yes) (show_name no) (do_not_autoplace no) (effects (font (size 1.27 1.27))))
  (pin "1")
  (pin "2"))
 (symbol
  (lib_id "Device:R")
  (at 95.25 88.9 90)
  (unit 1)
  (body_style 1)
  (exclude_from_sim no)
  (in_bom yes)
  (on_board yes)
  (in_pos_files yes)
  (dnp no)
  (property "Reference" "R1" (at 95.25 85.7 90) (show_name no) (do_not_autoplace no) (effects (font (size 1.27 1.27))))
  (property "Value" "1k" (at 95.25 92.3 90) (show_name no) (do_not_autoplace no) (effects (font (size 1.27 1.27))))
  (property "Footprint" "Resistor_THT:R_Axial_DIN0207_L6.3mm_D2.5mm_P10.16mm_Horizontal" (at 95.25 88.9 90) (hide yes) (show_name no) (do_not_autoplace no) (effects (font (size 1.27 1.27))))
  (property "Datasheet" "" (at 95.25 88.9 90) (hide yes) (show_name no) (do_not_autoplace no) (effects (font (size 1.27 1.27))))
  (property "Description" "Resistor" (at 95.25 88.9 90) (hide yes) (show_name no) (do_not_autoplace no) (effects (font (size 1.27 1.27))))
  (pin "1")
  (pin "2"))
 (sheet_instances
  (path ""
   (page "1")))
 (embedded_fonts no))
